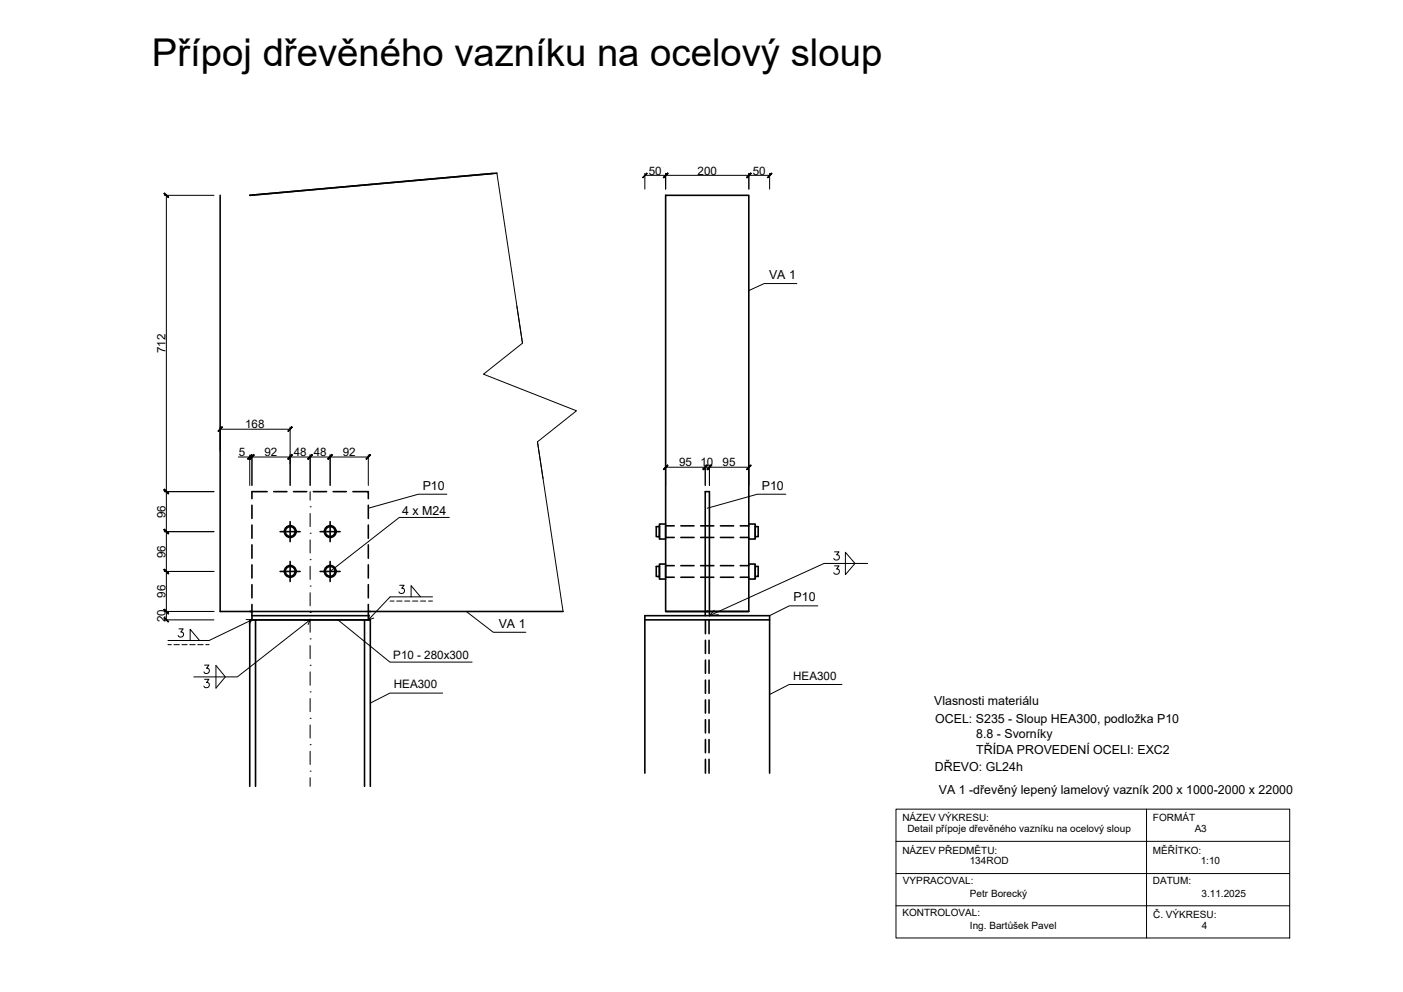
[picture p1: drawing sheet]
<svg xmlns="http://www.w3.org/2000/svg" width="297mm" height="210mm" viewBox="0 0 297 210" stroke-linecap="round" stroke-linejoin="round" font-family="sans-serif">
<g fill="none" stroke="#000" stroke-width=".34">
<path d="M105.2 36.6l-52.3 4.7M46.6 41.3v88.1h72.6M140.9 41.3h17.6v88.1h-17.6zM59.3 112.5h4.2M61.4 110.4v4.2M61.4 118.8v4.2M67.8 112.5h4.2M69.9 110.4v4.2M69.9 118.8v4.2M139.6 111.4h-.7v2.2h.7M139.6 119.9h-.7v2.1h.7M139.6 111.3v2.4"/>
<path d="M139.6 119.7v2.4M140.9 110.9h-1.3v3.2h1.3M140.9 119.4h-1.3v3.1h1.3M140.9 111.3v2.4M140.9 119.7v2.4M158.5 110.9h1.4v3.2h-1.4M158.5 119.4h1.4v3.1h-1.4M159.9 111.4h.6v2.2h-.6M159.9 119.9h.6v2.1h-.6M159.9 111.3v2.4M159.9 119.7v2.4M52.9 129.4h.4v1.8h24.7v-1.8"/>
<path d="M53.3 130.3h24.7M54.1 131.2v35.2M59.3 120.9h4.2M67.8 120.9h4.2M77.2 131.2v35.2M78 131.2h.4M136.5 131.2h26.4M140.9 129.4h17.6M149.3 130.3v-26.3h.9v26.3M52.9 166.4v-35.2h25.5v35.2M136.5 163.6v-33.3h26.4v33.3"/>
<circle cx="61.4" cy="112.5" r="1.25"/>
<circle cx="61.4" cy="112.5" r="1.04"/>
<circle cx="69.9" cy="112.5" r="1.25"/>
<circle cx="69.9" cy="112.5" r="1.04"/>
<circle cx="61.4" cy="120.9" r="1.25"/>
<circle cx="61.4" cy="120.9" r="1.04"/>
<circle cx="69.9" cy="120.9" r="1.25"/>
<circle cx="69.9" cy="120.9" r="1.04"/>
</g>
<!-- layer: TLUSTA CARKOVANA -->
<g fill="none" stroke="#000" stroke-width=".34">
<path d="M53.3 106.9v2.8M53.3 111.1v2.8M53.3 115.3v2.8M53.3 119.5v2.8M56.6 104h-3.3v1.5M58 104h2.7M62.1 104h2.8M66.3 104h2.8M70.5 104h2.8M74.7 104h3.3v1.5M78 106.9v2.8M78 111.1v2.8"/>
<path d="M78 115.3v2.8M78 119.5v2.8M140.9 111.3h1.8M140.9 113.7h1.8M140.9 119.7h1.8M144.1 111.3h2.8M144.1 113.7h2.8M144.1 119.7h2.8M148.3 111.3h2.8M148.3 113.7h2.8M148.3 119.7h2.8M152.5 111.3h2.8"/>
<path d="M152.5 113.7h2.8M152.5 119.7h2.8M156.7 111.3h1.8M156.7 113.7h1.8M156.7 119.7h1.8M53.3 123.7v2.8M53.3 127.9v1.5M78 123.7v2.8M78 127.9v1.5M140.9 122.1h1.8M144.1 122.1h2.8M148.3 122.1h2.8"/>
<path d="M149.4 131.2v2.9M149.4 135.5v2.8M149.4 139.7v2.8M150.1 131.2v2.9M150.1 135.5v2.8M150.1 139.7v2.8M152.5 122.1h2.8M156.7 122.1h1.8M149.4 143.9v2.8M149.4 148.1v2.8M149.4 152.3v2.8M149.4 156.5v2.8"/>
<path d="M150.1 143.9v2.8M150.1 148.1v2.8M150.1 152.3v2.8M150.1 156.5v2.8M149.4 160.7v2.9M150.1 160.7v2.9"/>
</g>
<path d="M105.2 36.6l5.4 36M109.4 64.8l1.2 7.8-8.2 6.6 19.6 7.7-8.2 6.6 1.2 7.8M113.8 93.5l5.4 35.9" fill="none" stroke="#000" stroke-width=".21"/>
<!-- layer: Texty -->
<g fill="none" stroke="#000" stroke-width=".21">
<path d="M94.6 104.6h-6l-10.6 2.9M95.1 109.5h-10.6l-14.6 11.4M166.4 104.6h-6.1l-10.6 2.9M176.7 116.8h.9l-.5 .6a.59 .59 0 0 1 .5 1 .59 .59 0 0 1-1.1-.2M176.7 119.7h.9l-.5 .7a.59 .59 0 0 1 .5 1 .59 .59 0 0 1-1.1-.2M179 116.9l2 2.3-2 2.4zM183.7 119.2h-9.2l-24.3 11.1M35.6 136.4h.7M36.8 136.4h1.2M37.9 133.1h.9l-.5 .6a.57 .57 0 0 1 .5 .6 .57 .57 0 0 1-.4 .6 .57 .57 0 0 1-.7-.4M38.5 136.4h1.1M40.2 136.4h1.1"/>
<path d="M40.3 135.5v-2.3l1.9 2.3M41.9 136.4h1.1M43.6 136.4h.7M52.1 131.1l1.2 .1-9 4.3h-8.7M53.3 131.2l-.6 .8M64.5 131.3l1.2-.1-.5 .9M65.7 131.2l-15.5 12h-9.2M71.5 131.2l11 8.9h17.4M78.2 130.1l-.2 1.1M82.6 127.2h.8M84 127.2h1.1M84.6 123.8h1l-.6 .7a.59 .59 0 0 1 .5 .9 .59 .59 0 0 1-1-.2"/>
<path d="M85.7 127.2h1.1M87 126.3v-2.4l2 2.4M87.3 127.2h1.2M89 127.2h1.1M90.7 127.2h.9M91.6 126.3h-9l-4.6 4.9 1.1-.4M98.7 129.4l5.7 4.4h6.9M173.1 128.2h-6l-4.2 2.1M43.3 140.7h.9l-.5 .7a.58 .58 0 0 1 .5 .9 .58 .58 0 0 1-1-.1M43.3 143.7h.9l-.5 .7a.58 .58 0 0 1 .5 .9 .58 .58 0 0 1-1-.1M45.7 140.8l2 2.4-2 2.4zM93.7 146.7h-11.2l-4.1 2.1"/>
<path d="M178.3 144.8h-11.2l-4.2 2.2"/>
</g>
<path d="M168.7 60h-6.9l-3.3 1.5M151.2 129.1l-1 1.2 1.9-.2" fill="none" stroke="#000" stroke-width=".21"/>
<!-- layer: kotymoje -->
<g fill="none" stroke="#000" stroke-width=".21">
<path d="M136.5 36.7v3.3M136.5 37.1h26.4M140.9 36.7v3.3M158.5 36.7v3.3M162.9 36.7v3.3M34.8 41.3h10.5M35.2 41.3v89.9M50.5 96.7h15.2M52.9 96.3v6.4M53.3 96.2v6.5M61.4 96.2v6.5M65.7 96.2v6.5"/>
<path d="M69.9 96.7h8.1M69.9 96.2v6.5M78 96.2v6.5M140.9 98.4v4.3M140.9 98.9h17.6M149.3 98.4v4.3M150.2 98.4v4.3M158.5 98.4v4.3M34.8 112.5h10.5M34.8 104h10.5M34.8 131.2h10.5M34.8 129.4h10.5"/>
<path d="M34.8 120.9h10.5"/>
</g>
<g fill="#000" stroke="#000" stroke-width=".21">
<path d="M136.9 36.6l-.8 1 .9-.9zM136.9 36.6l-.8 1v-.1z"/>
<path d="M140.5 37.5v.1l.9-1zM141.4 36.6v.1l-.9 .9z"/>
<path d="M141.4 36.6l-.9 1 .9-.9zM141.4 36.6l-.9 1v-.1z"/>
<path d="M158.1 37.5l.1 .1 .8-1zM159 36.6v.1l-.8 .9z"/>
<path d="M159 36.6l-.8 1 .8-.9zM158.1 37.5l.9-.9-.8 1z"/>
<path d="M162.5 37.5l.1 .1 .8-1zM163.4 36.6v.1l-.8 .9z"/>
<path d="M34.7 41l.9 .8 .1-.1zM34.7 41l.1-.2 .9 .9z"/>
<path d="M52.8 97.1l.1 .1 .8-1zM53.7 96.2l.1 .1-.9 .9z"/>
<path d="M53.3 96.2l-.8 1 .9-.9zM53.3 96.2l-.8 1-.1-.1z"/>
<path d="M53.7 96.2l-.8 1 .9-.9zM53.7 96.2l-.8 1-.1-.1z"/>
<path d="M60.9 97.1l.1 .1 .8-1zM61.8 96.2l.1 .1-.9 .9z"/>
<path d="M61.8 96.2l-.8 1 .9-.9zM61.8 96.2l-.8 1-.1-.1z"/>
<path d="M65.2 97.1v.1l.8-1zM66 96.2l.1 .1-.9 .9z"/>
<path d="M70.3 96.2l-.8 1 .9-.9zM70.3 96.2l-.8 1-.1-.1z"/>
<path d="M77.5 97.1l.1 .1 .8-1zM78.4 96.2v.1l-.8 .9z"/>
<path d="M141.4 98.4l-.9 1 .9-.9zM140.5 99.2l.9-.8-.9 1z"/>
<path d="M148.8 99.2l.1 .2 .8-1zM149.7 98.4l.1 .1-.9 .9z"/>
<path d="M149.7 99.2l.1 .2 .8-1zM150.6 98.4l.1 .1-.9 .9z"/>
<path d="M149.7 98.4l-.8 1 .9-.9zM148.8 99.2l.9-.8-.8 1z"/>
<path d="M150.6 98.4l-.8 1 .9-.9zM149.7 99.2l.9-.8-.8 1z"/>
<path d="M158.1 99.2l.1 .2 .8-1zM159 98.4v.1l-.8 .9z"/>
<path d="M34.7 112.1l1 .8-.9-.9zM34.7 112.1l1 .8-.1 .1z"/>
<path d="M34.8 103.5l-.1 .1 1 .8zM34.7 103.6l1 .8-.1 .1z"/>
<path d="M34.7 112.1l.9 .9 .1-.1zM34.7 112.1l.1-.1 .9 .9z"/>
<path d="M34.7 103.6l.9 .9 .1-.1zM34.7 103.6l.1-.1 .9 .9z"/>
<path d="M34.7 130.7l1 .8-.9-.8zM34.7 130.7l1 .8-.1 .1z"/>
<path d="M34.7 129l1 .8-.9-.9zM34.7 129l1 .8-.1 .1z"/>
<path d="M34.7 120.5l1 .8-.9-.8zM34.7 120.5l1 .8-.1 .1z"/>
<path d="M34.7 129l.9 .9 .1-.1zM34.7 129l.1-.1 .9 .9z"/>
<path d="M34.7 120.5l.9 .9 .1-.1zM34.7 120.5h.1l.9 .8z"/>
</g>
<path d="M46.6 90.4v5M46.6 90.8h14.8M61.4 90.4v7.7M65.7 96.2v6.5M65.7 96.7h4.2M69.9 96.2v6.5M189.7 171.2h83.3v27.3h-83.3zM189.7 178h83.3M242.7 171.2v27.3M189.7 184.8h83.3M189.7 191.7h83.3" fill="none" stroke="#000" stroke-width=".21"/>
<g fill="#000" stroke="#000" stroke-width=".21">
<path d="M47 90.3l-.8 1 .9-.9zM47 90.3l-.8 1-.1-.1z"/>
<path d="M60.9 91.2l.1 .1 .8-1zM61.8 90.3l.1 .1-.9 .9z"/>
<path d="M66 96.2l-.8 1 .9-.9zM66 96.2l-.8 1v-.1z"/>
<path d="M69.4 97.1l.1 .1 .8-1zM70.3 96.2l.1 .1-.9 .9z"/>
</g>
<g fill="none" stroke="#000" stroke-width=".21">
<path d="M65.7 107.2h.1M65.7 112.8h.1M65.7 118.4h.1M65.7 104v1.8M65.7 108.6v2.8M65.7 114.2v2.8M65.7 119.8v2.8M65.7 124h.1M65.7 129.6h.1M65.7 135.2h.1M65.7 125.4v2.8M65.7 131v2.8"/>
<path d="M65.7 136.6v2.8M65.7 140.8h.1M65.7 146.4h.1M65.7 152h.1M65.7 157.6h.1M65.7 142.2v2.8M65.7 147.8v2.8M65.7 153.4v2.8M65.7 159v2.8M65.7 163.2h.1M65.7 164.6v1.8"/>
</g>
<text font-size="8.1" x="32.2" y="14">Přípoj dřevěného vazníku na ocelový sloup</text>
<g font-size="2.6">
<text x="162.8" y="59.1">VA 1</text>
<text x="89.5" y="103.7">P10</text>
<text x="161.3" y="103.7">P10</text>
<text x="85.2" y="109.1">4 x M24</text>
<text x="168" y="127.3">P10</text>
<text x="105.6" y="132.9">VA 1</text>
<text x="197.8" y="149.1">Vlasnosti materiálu</text>
<text x="198" y="153">OCEL: S235 - Sloup HEA300, podložka P10</text>
<text x="206.7" y="156.2">8.8 - Svorníky</text>
<text x="206.7" y="159.6">TŘÍDA PROVEDENÍ OCELI: EXC2</text>
<text x="197.9" y="163.2">DŘEVO: GL24h</text>
<text x="198.8" y="168">VA 1 -dřevěný lepený lamelový vazník 200 x 1000-2000 x 22000</text>
</g>
<g font-size="2.5">
<text x="137.4" y="36.9">50</text>
<text x="147.7" y="36.9">200</text>
<text x="159.4" y="36.9">50</text>
<text x="35.1" y="74.7" transform="rotate(-90 35.1 74.7)">712</text>
<text x="51.9" y="90.6">168</text>
<text x="50.5" y="96.5">5</text>
<text x="56" y="96.5">92</text>
<text x="62.2" y="96.5">48</text>
<text x="66.4" y="96.5">48</text>
<text x="72.6" y="96.5">92</text>
<text x="143.8" y="98.7">95</text>
<text x="148.3" y="98.7">10</text>
<text x="153" y="98.7">95</text>
<text x="35" y="109.6" transform="rotate(-90 35 109.6)">96</text>
<text x="35" y="118.1" transform="rotate(-90 35 118.1)">96</text>
<text x="35" y="131.6" transform="rotate(-90 35 131.6)">20</text>
<text x="35" y="126.5" transform="rotate(-90 35 126.5)">96</text>
<text x="83.3" y="139.5">P10 - 280x300</text>
<text x="167.9" y="143.8">HEA300</text>
<text x="83.4" y="145.6">HEA300</text>
</g>
<g font-size="2.1">
<text x="191.1" y="173.8">NÁZEV VÝKRESU:</text>
<text x="244.1" y="173.8">FORMÁT</text>
<text x="192.1" y="176.1">Detail přípoje dřevěného vazníku na ocelový sloup</text>
<text x="252.9" y="176.1">A3</text>
<text x="191.1" y="180.6">NÁZEV PŘEDMĚTU:</text>
<text x="205.3" y="182.9">134ROD</text>
<text x="244.1" y="180.6">MĚŘÍTKO:</text>
<text x="254.2" y="182.9">1:10</text>
<text x="191.2" y="187">VYPRACOVAL:</text>
<text x="205.4" y="189.7">Petr Borecký</text>
<text x="244.1" y="187">DATUM:</text>
<text x="254.4" y="189.7">3.11.2025</text>
<text x="191.1" y="193.9">KONTROLOVAL:</text>
<text x="205.4" y="196.6">Ing. Bartůšek Pavel</text>
<text x="244.1" y="194.2">Č. VÝKRESU:</text>
<text x="254.4" y="196.5">4</text>
</g>
</svg>
